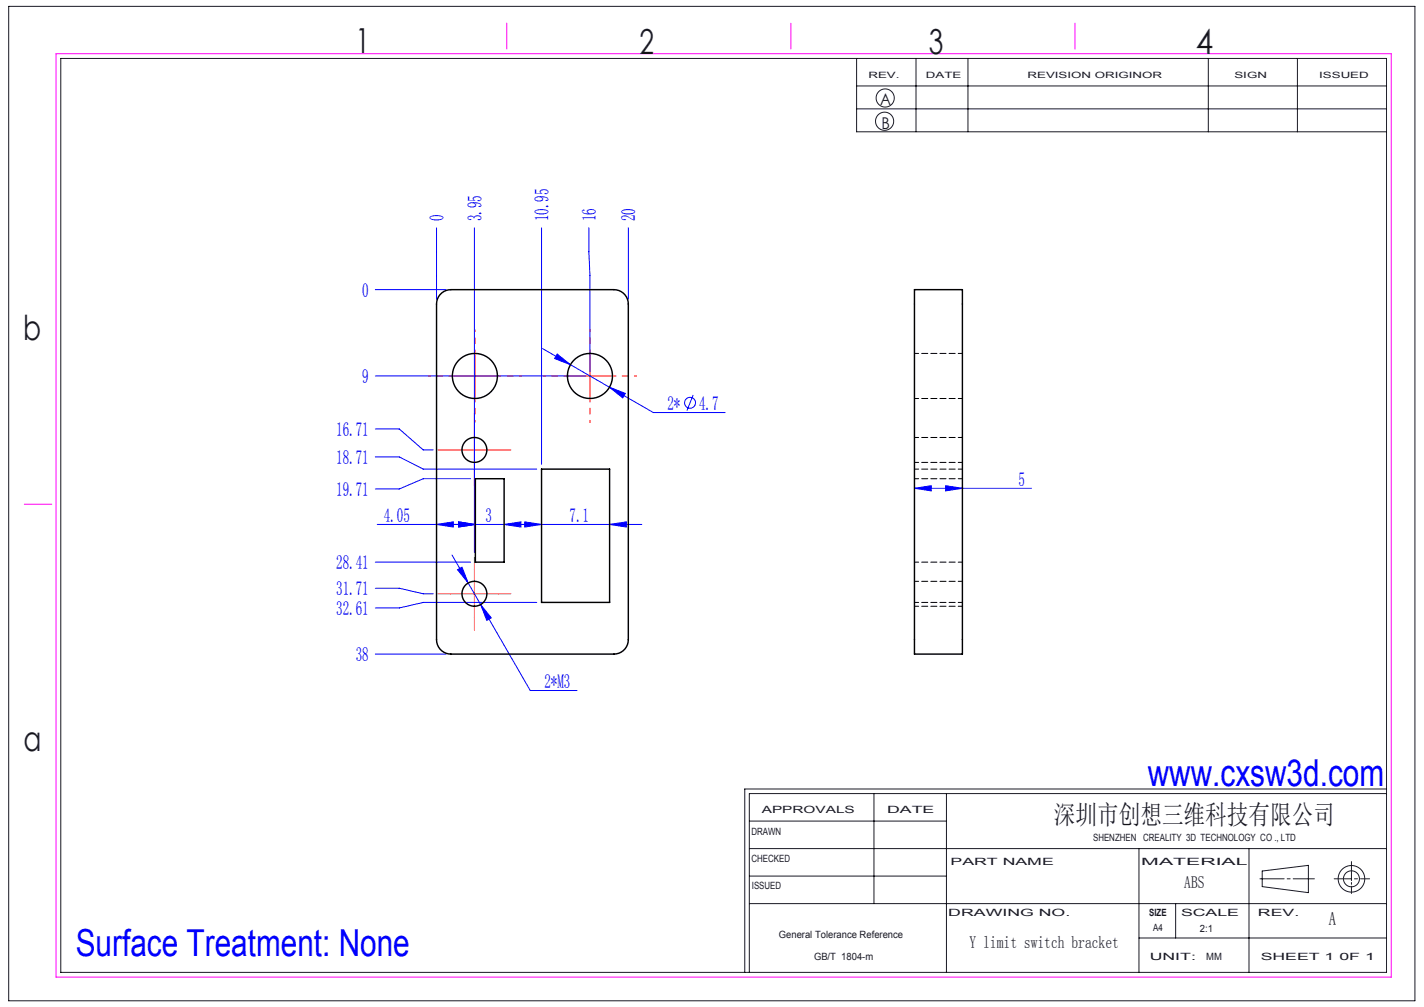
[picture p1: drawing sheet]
<svg xmlns="http://www.w3.org/2000/svg" width="297mm" height="210mm" viewBox="0 0 297 210" stroke-linecap="round" stroke-linejoin="round" font-family="sans-serif">
<g fill="none" stroke="#191924" stroke-width=".21">
<path d="M1.8 1.3h293.3v207.4h-293.3zM12.7 12.2h276.5v190.6h-276.5zM178.7 12.2v15.3h110.5M178.7 17.9h110.5M191.1 12.2v15.3M201.9 12.2v15.3M252 12.2v15.3M270.6 12.2v15.3M178.7 22.7h110.5M156.3 177h132.9M156.3 171.2h41.1M182.3 165.5v22.9"/>
<path d="M197.4 165.5v37.3M237.6 177v25.8M260.5 177v25.8M281.9 179.7v4M289.2 165.5h-132.9v37.3M289.2 164.5h-133.9v38.3M156.3 188.4h132.9M156.3 182.7h41.1M237.6 195.6h51.6M245.2 188.4v7.2M262.8 183.3h5M263.3 181.6l9.6-1.1v5.7l-9.6-1.3z"/>
<path d="M268.5 183.3h.6M269.7 183.3h4.4M278.3 183.3h3.6M281.9 184v.4M281.9 184.8v1.5M282.5 183.3h.6M283.8 183.3h1.9"/>
<circle cx="184.5" cy="25.3" r="1.89"/>
<circle cx="184.6" cy="20.4" r="1.89"/>
<circle cx="281.9" cy="183.3" r="1.67"/>
<circle cx="281.9" cy="183.3" r="2.77"/>
</g>
<path d="M11.7 11.2h278.5v192.6h-278.5zM105.7 4.8v5.4M165 4.8v5.4M224.2 4.8v5.4M5.1 105.1h5.7" fill="none" stroke="#f0f" stroke-width=".21"/>
<g fill="none" stroke="#00f" stroke-width=".21">
<path d="M91 47.5v14.9M98.9 47.5v67.7M112.9 47.5v49.3M122.8 47.5v5l.2 5v19.9M131 47.5v14.9M78.3 60.4h14.7M78.3 78.4h43.7M113.1 72.7l23.2 13.3h14.9M116.2 73.8l2.8 2.3-3.3-1.3zM78.3 89.5h5l5 4.3h2M78.3 95.3h5l5 2.5h23.6M98.1 99.8h-9.8l-5 2.2h-5"/>
<path d="M127.1 80.8l3.3 1.2-.5 1zM144.6 82.4l-1.3 3.2M78.3 117.2h19.8M78.7 109.4h55.2M91 109.4l3.5-.6v1.1zM94.3 115.8l5.9 10.3M95.4 118.8l1-.5 1.2 3.3zM95.6 108.8l3.5 .6-3.5 .5zM105.1 109.4l3.5-.6v1.1zM109.4 108.8l3.5 .6-3.5 .5zM127.1 109.4l3.5-.6v1.1zM190.7 101.8l3.5-.5v1.1z"/>
<path d="M190.7 101.8h24.4M197.2 101.3l3.5 .5-3.5 .6zM78.3 122.7h5l5 1.1h2M78.3 136.4h14.7M100.2 126.1l2.3 2.7-1 .6zM100.2 126.1l10.4 17.9h9.7M111.9 125.6h-23.6l-5 1.2h-5"/>
<circle cx="143.9" cy="84" r="1.14"/>
</g>
<path d="M94 78.4h-4.7M99 73.4v-4.7M104 78.4h4.7M118 78.4h-4.7M123 73.4v-4.7M128 78.4h4.7M99 83.4v4.7M123 83.4v4.7" fill="none" stroke="#f00" stroke-width=".21" stroke-dasharray="30.5 1.3 1.3 1.3" stroke-dashoffset="30"/>
<path d="M93.9 93.8h-2.6M98.9 88.8v-2.6M98.9 98.8v2.6M103.9 93.8h2.6M98.9 118.8v-2.6M93.9 123.8h-2.6M98.9 128.8v2.6M103.9 123.8h2.6" fill="none" stroke="#f00" stroke-width=".21" stroke-dasharray="30.5 1.3 1.3 1.3"/>
<path d="M94 78.4h10M99 73.4v10M118 78.4h10M123 73.4v10M93.9 93.8h10M98.9 88.8v10M98.9 118.8v10M93.9 123.8h10" fill="none" stroke="#f00" stroke-width=".21"/>
<g fill="#00f">
<path d="M105.1 109.4l3.5-.6v1.1zM95.6 108.8l3.5 .6-3.5 .5z"/>
<path d="M91 109.4l3.5-.6v1.1zM95.6 108.8l3.5 .6-3.5 .5zM116.2 73.8l-.5 1 3.3 1.3zM127.1 80.8l2.8 2.2 .5-1zM95.4 118.8l2.2 2.8-1.2-3.3zM100.2 126.1l1.3 3.3 1-.6zM109.4 108.8l3.5 .6-3.5 .5zM127.1 109.4l3.5-.6v1.1zM190.7 101.8l3.5-.5v1.1zM197.2 101.3l3.5 .5-3.5 .6z"/>
</g>
<g fill="none" stroke="#000" stroke-width=".3">
<path d="M91.7 61.5a3 3 0 0 1 2.3-1.1h34a3 3 0 0 1 3 3v70a3 3 0 0 1-3 3h-34a3 3 0 0 1-3-3v-70a3 3 0 0 1 .7-1.9zM190.7 60.4h10v76h-10zM99.1 99.8h6v17.4h-6zM112.9 97.8h14.2v27.8h-14.2z"/>
<circle cx="99" cy="78.4" r="4.7"/>
<circle cx="123" cy="78.4" r="4.7"/>
<circle cx="98.9" cy="93.8" r="2.6"/>
<circle cx="98.9" cy="123.8" r="2.6"/>
</g>
<path d="M200.7 73.7h-10M190.7 99.8h10M190.7 97.8h10M190.7 83.1h10M190.7 96.4h10M200.7 91.2h-10M190.7 117.2h10M190.7 125.6h10M190.7 126.4h10M200.7 121.2h-10" fill="none" stroke="#000" stroke-width=".21" stroke-dasharray="1.3 .6" stroke-dashoffset=".4"/>
<g font-size="7.8" fill="#00f">
<text x="239.4" y="163.9">www.cxsw3d.com</text>
<text x="15.8" y="199.3">Surface Treatment: None</text>
</g>
<g font-size="7.2" fill="#191924">
<text x="74.1" y="11">1</text>
<text x="133.4" y="11.2">2</text>
<text x="193.7" y="11.3">3</text>
<text x="249.4" y="11.3">4</text>
<text x="4.8" y="70.9">b</text>
<text x="4.9" y="156.5">a</text>
</g>
<text font-size="5.6" fill="#191924" x="219.8" y="171.8">深圳市创想三维科技有限公司</text>
<g font-size="4.1" fill="#00f">
<text x="92.5" y="46.1" transform="rotate(-90 92.5 46.1)">0</text>
<text x="100.4" y="46.1" transform="rotate(-90 100.4 46.1)">3.95</text>
<text x="114.4" y="46.1" transform="rotate(-90 114.4 46.1)">10.95</text>
<text x="124.3" y="46.1" transform="rotate(-90 124.3 46.1)">16</text>
<text x="132.5" y="46.1" transform="rotate(-90 132.5 46.1)">20</text>
<text x="75.6" y="61.9">0</text>
<text x="75.6" y="79.9">9</text>
<text x="139.2" y="85.5">2*</text>
<text x="145.8" y="85.5">4.7</text>
<text x="70.1" y="90.9">16.71</text>
<text x="70.1" y="96.8">18.71</text>
<text x="212.4" y="101.3">5</text>
<text x="70.1" y="103.4">19.71</text>
<text x="80" y="108.8">4.05</text>
<text x="101.3" y="108.8">3</text>
<text x="118.8" y="108.8">7.1</text>
<text x="70.1" y="118.7">28.41</text>
<text x="70.1" y="124.1">31.71</text>
<text x="70.1" y="128.2">32.61</text>
<text x="74.2" y="137.9">38</text>
<text x="113.5" y="143.4">2*M3</text>
</g>
<text font-size="3.9" fill="#191924" x="277.2" y="193">A</text>
<g font-size="3.5" fill="#191924">
<text x="247" y="185.2">ABS</text>
<text x="202.2" y="197.7">Y limit switch bracket</text>
</g>
<g font-size="3.4" fill="#191924">
<text x="183.6" y="22">A</text>
<text x="183.8" y="27">B</text>
</g>
<g font-size="2.1" fill="#191924">
<text x="158.9" y="169.5">APPROVALS</text>
<text x="185" y="169.5">DATE</text>
<text x="156.7" y="174.2">DRAWN</text>
<text x="156.7" y="179.7">CHECKED</text>
<text x="228" y="175.4">SHENZHEN CREALITY 3D TECHNOLOGY CO ., LTD</text>
<text x="156.8" y="185.4">ISSUED</text>
<text x="198.2" y="180.4">PART NAME</text>
<text x="238" y="180.4">MATERIAL</text>
<text x="197.8" y="191">DRAWING NO.</text>
<text x="239.7" y="191">SIZE</text>
<text x="246.3" y="191">SCALE</text>
<text x="262.4" y="191">REV.</text>
<text x="162.4" y="195.6">General Tolerance Reference</text>
<text x="240.5" y="194.1">A4</text>
<text x="250.3" y="194.3">2:1</text>
<text x="169.8" y="200.2">GB/T 1804-m</text>
<text x="239.8" y="200.2">UNIT:</text>
<text x="251.6" y="200.2">MM</text>
<text x="262.9" y="200.2">SHEET 1 0F 1</text>
</g>
<g font-size="1.8" fill="#191924">
<text x="181.1" y="16.3">REV.</text>
<text x="193.1" y="16.3">DATE</text>
<text x="214.3" y="16.3">REVISION ORIGINOR</text>
<text x="257.5" y="16.3">SIGN</text>
<text x="275.1" y="16.3">ISSUED</text>
</g>
</svg>
